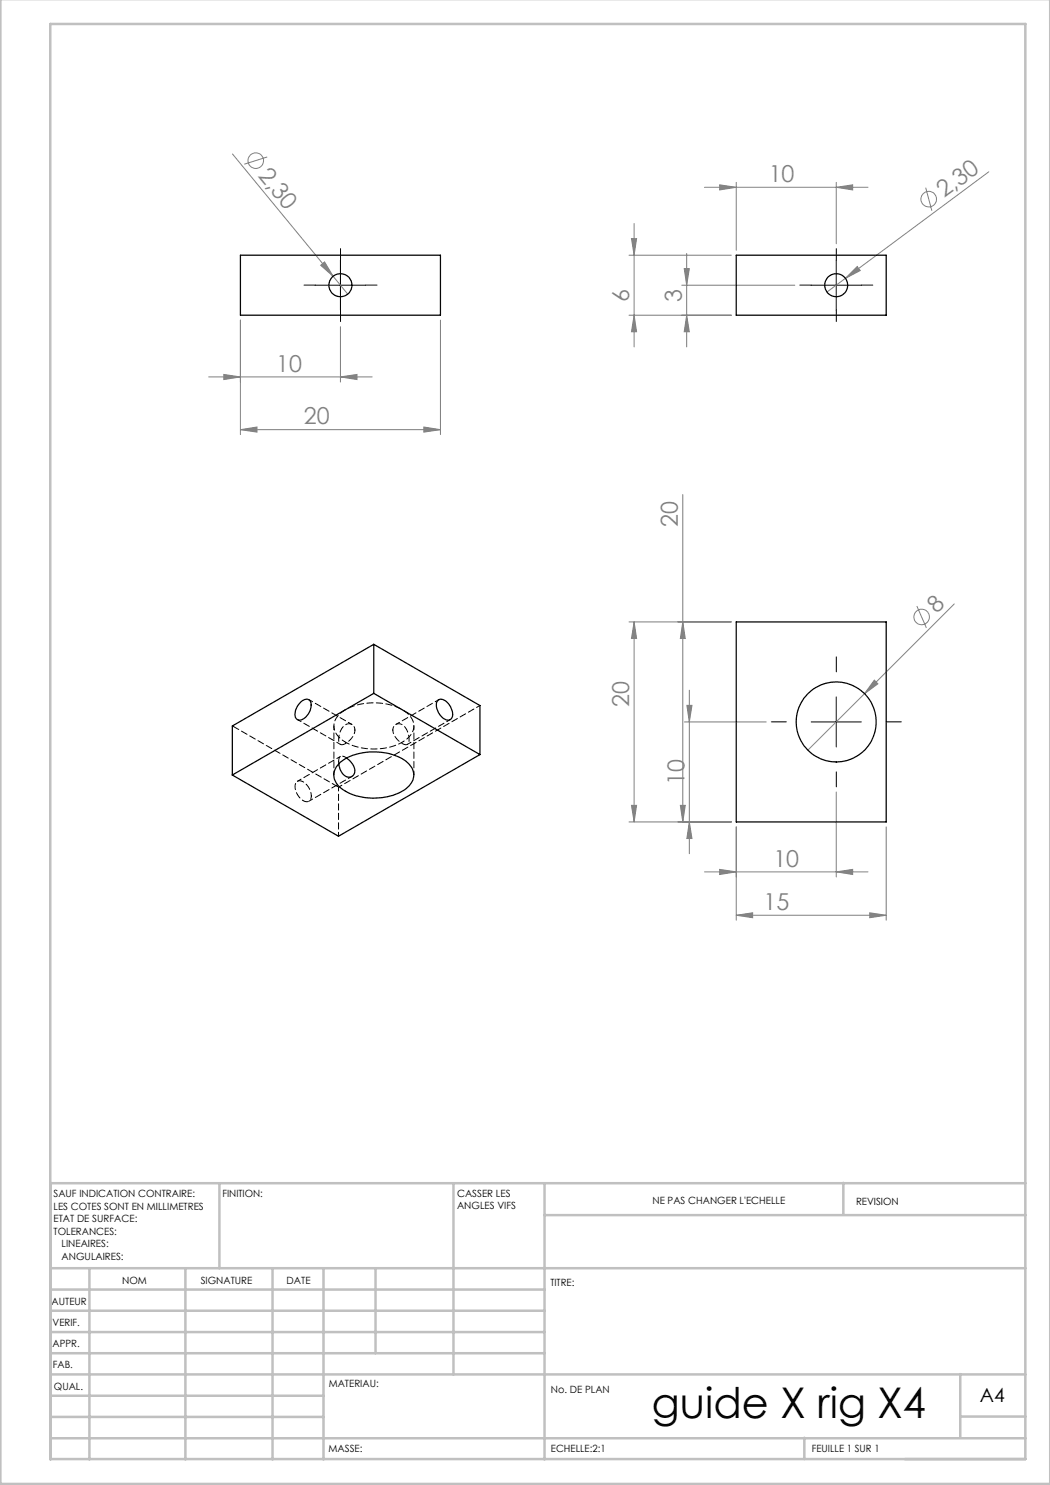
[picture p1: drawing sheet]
<svg xmlns="http://www.w3.org/2000/svg" width="210mm" height="297mm" viewBox="0 0 210 297" stroke-linecap="round" stroke-linejoin="round" font-family="sans-serif">
<g fill="none" stroke="#808080" stroke-width=".2">
<path d="M46.5 30.8l20.1 24.5M53.4 31.4l-4.5 1.4M140.9 37.5h32.7M143.9 37l3.3 .5-3.3 .5zM147.2 36.5v13.6M167.3 37.5l3.2-.5v1zM167.3 36.5v12.3M185.1 37.5l1.3 4.7M197.8 34.4l-28.7 21.3M64.1 53.1l.8-.7 1.7 2.9zM66.6 55.3l2.9 3.5M125.8 51h20.5"/>
<path d="M126.3 47.7h1l-.5 3.3zM126.8 44.7v24.7M136.3 57h22.7M136.8 53.7h1.1l-.6 3.3zM137.3 50.7v18.7M169.1 55.7l-3.7 2.7M171.4 53.3l.6 .8-2.9 1.6zM41.7 75.4h32.7M44.8 74.9l3.3 .5-3.3 .5zM48.1 64v22.9M68.1 75.4l3.3-.5v1zM68.1 65.3v11.1"/>
<path d="M88.1 64v22.9M125.8 63h20.5M126.8 63l.5 3.4h-1zM137.3 63l.6 3.4h-1.1zM48.1 85.9l3.3-.5v1zM48.1 85.9h40M84.8 85.4l3.3 .5-3.3 .5zM136.6 98.9v65.5M125.8 124.4h20.5M126.8 124.4l.5 3.3h-1zM126.8 124.4v40M136.6 124.4l.5 3.3h-1z"/>
<path d="M137.9 138v32.7M174.9 136l.7 .8-2.7 1.9zM183.4 121.2l1.9 4.4M190.9 120.8l-29.3 29.2M136.9 144.4h16.3M137.4 141.1h1l-.5 3.3zM167.3 158.4v17M125.8 164.4h20.5M126.3 161.1h1l-.5 3.3zM136.1 161.1h1l-.5 3.3zM137.9 164.4l.5 3.3h-1zM140.9 174.4h32.7"/>
<path d="M143.9 173.9l3.3 .5-3.3 .5zM147.2 165.4v18.6M167.3 174.4l3.2-.5v1zM177.2 165.4v18.6M147.2 183.1l3.3-.5v.9zM147.2 183.1h30M174 182.6l3.2 .5-3.2 .4z"/>
<circle cx="51.2" cy="32.1" r="1.56"/>
<circle cx="185.7" cy="39.8" r="1.56"/>
<circle cx="184.3" cy="123.4" r="1.55"/>
</g>
<path d="M63.1 57h-2.3M68.1 52v-2.3M73.1 57h2.3M162.3 57h-2.3M167.3 52v-2.3M172.3 57h2.3M68.1 62v2.3M167.3 62v2.3M167.3 134.4v-3M157.3 144.4h-3M167.3 154.4v3M177.3 144.4h3" fill="none" stroke="#000" stroke-width=".2" stroke-dasharray="15.2 1.3 1.3 1.3"/>
<path d="M63.1 57h10M68.1 52v10.1M162.2 57h10.1M167.3 52v10.1M167.3 139.4v10M162.2 144.4h10.1" fill="none" stroke="#000" stroke-width=".2"/>
<g fill="none" stroke="#c0c0c0" stroke-width=".5">
<path d="M.1 -.1v296.9h209.9v-296.9M10.1 4.8h195v287h-195zM43.9 236.6v17M90.7 236.6v38.3M108.9 236.6v55.3M168.7 236.6v6.3M205.1 236.6h-195v55.3M10.1 253.6h195M10.1 257.9h98.8M17.9 253.6v38.3M37.1 253.6v38.3M54.5 253.6v38.3"/>
<path d="M64.7 253.6v38.3M75.1 253.6v17M108.9 243h96.2M10.1 270.6h98.8M10.1 266.4h98.8M10.1 262.1h98.8M10.1 279.1h54.6M10.1 274.9h195M192.1 274.8v12.7M10.1 287.7h195M10.1 283.4h54.6M160.9 287.5v4.3"/>
<path d="M192.1 283.3h13"/>
</g>
<g fill="#808080">
<path d="M64.1 53.1l.8-.7 1.7 2.9z"/>
<path d="M171.4 53.3l.6 .8-2.9 1.6z"/>
<path d="M174.9 136l.7 .8-2.7 1.9z"/>
<path d="M167.3 37.5l3.2-.5v1zM143.9 37l3.3 .5-3.3 .5zM167.3 174.4l3.2-.5v1zM143.9 173.9l3.3 .5-3.3 .5zM84.8 85.4l3.3 .5-3.3 .5zM48.1 85.9l3.3-.5v1zM68.1 75.4l3.3-.5v1zM44.8 74.9l3.3 .5-3.3 .5z"/>
<path d="M147.2 183.1l3.3-.5v.9zM174 182.6l3.2 .5-3.2 .4z"/>
<path d="M126.3 47.7h1l-.5 3.3zM126.8 63l.5 3.4h-1zM136.8 53.7h1.1l-.6 3.3zM137.3 63l.6 3.4h-1.1zM137.4 141.1h1l-.5 3.3zM137.9 164.4l.5 3.3h-1zM126.8 124.4l.5 3.3h-1zM126.3 161.1h1l-.5 3.3zM136.6 124.4l.5 3.3h-1zM136.1 161.1h1l-.5 3.3z"/>
</g>
<g fill="none" stroke="#000" stroke-width=".25">
<path d="M48.1 51h40v12h-40zM147.2 51h30v12h-30zM74.8 138.7l-28.3 16.3M74.8 138.7l21.2 12.2M74.8 128.9l21.2 12.2v9.8M74.8 128.9v9.8M74.8 128.9l-28.3 16.3v9.8M87.7 140a2.12 2.12 0 0 1 2.5 1.6 1.6 1.6 0 0 1-.4 2.4 2.97 2.97 0 0 1-2.3-3.8zM147.2 124.4h30v40h-30zM60.1 140.4a1.28 1.28 0 0 1 2-.2 2.99 2.99 0 0 1-2.3 3.8 1.18 1.18 0 0 1-.7-1.6 3.8 3.8 0 0 1 1-2zM67.9 152.6a11.7 11.7 0 0 1 10.8-1.6 5.4 5.4 0 0 1 4 3.5 3.7 3.7 0 0 1-2.5 3.9 12 12 0 0 1-12.1-.9 3.1 3.1 0 0 1-.2-4.9zM69.3 151.6a3.1 3.1 0 0 1 1.6 3.1 1.35 1.35 0 0 1-1.3 .8 1.35 1.35 0 0 1-1.2-1l-.4-.7-.2-1"/>
<path d="M96 150.9l-28.3 16.3-21.2-12.2"/>
<circle cx="68.1" cy="57" r="2.3"/>
<circle cx="167.2" cy="57" r="2.3"/>
<circle cx="167.3" cy="144.4" r="8"/>
</g>
<path d="M66.8 145.2v9.8M69.1 148.4a12.1 12.1 0 0 0 12.2-.5 3.2 3.2 0 0 0-.2-5.5 12 12 0 0 0-12.8 .1 3.2 3.2 0 0 0 .1 5.5l.7 .4M71 146a3.4 3.4 0 0 1-2.8 2.9h-.1a3.1 3.1 0 0 1 .7-3.7 1.24 1.24 0 0 1 1.4-.4 1.24 1.24 0 0 1 .8 1.2M78.6 146a3.4 3.4 0 0 0 2.7 2.9 1.87 1.87 0 0 0 .3-2.3 1.92 1.92 0 0 0-2.5-1.7l-.4 .5-.1 .6M82.8 155v-9.8M96 141.1l-28.3 16.3M67.7 167.2v-9.8" fill="none" stroke="#000" stroke-width=".2" stroke-dasharray="1.3 .6" stroke-dashoffset=".5"/>
<path d="M87.8 139.9l-8.6 5M59.5 143.9l8.6 5M67.7 152.3a.82 .82 0 0 1 .4-1 .82 .82 0 0 1 1 .2l.2 .1M68.1 151.3l-8.6 5M70.4 144.9l-8.6-5M81.5 148.9l8.6-5M61.8 160.2l8.6-4.9" fill="none" stroke="#000" stroke-width=".2" stroke-dasharray="1.3 .6" stroke-dashoffset=".4"/>
<path d="M67.8 152.8l-.1-.5" fill="none" stroke="#000" stroke-width=".2" stroke-dasharray="1.3 .6"/>
<path d="M67.7 157.4l-21.2-12.2" fill="none" stroke="#000" stroke-width=".2" stroke-dasharray="1.3 .6" stroke-dashoffset="-.2"/>
<path d="M62.3 159.2a3.1 3.1 0 0 0-2.5-3 1.45 1.45 0 0 0-.6 2.1 2.5 2.5 0 0 0 2.5 2l.4-.3 .2-.8" fill="none" stroke="#000" stroke-width=".2" stroke-dasharray="1.3 .6" stroke-dashoffset=".6"/>
<text font-size="8.5" x="130.4" y="283.5">guide X rig X4</text>
<g font-size="4.7" fill="#808080">
<text x="51.5" y="35.2" transform="rotate(51 51.5 35.2)">2,30</text>
<text x="153.7" y="36.4">10</text>
<text x="188.8" y="39.7" transform="rotate(-37 188.8 39.7)">2,30</text>
<text x="125.8" y="60.3" transform="rotate(-90 125.8 60.3)">6</text>
<text x="136.4" y="60.3" transform="rotate(-90 136.4 60.3)">3</text>
<text x="55.2" y="74.4">10</text>
<text x="60.8" y="84.9">20</text>
<text x="135.6" y="105.3" transform="rotate(-90 135.6 105.3)">20</text>
<text x="187.4" y="122.8" transform="rotate(-45 187.4 122.8)">8</text>
<text x="125.8" y="141.4" transform="rotate(-90 125.8 141.4)">20</text>
<text x="136.9" y="157" transform="rotate(-90 136.9 157)">10</text>
<text x="154.7" y="173.4">10</text>
<text x="152.7" y="182">15</text>
</g>
<text font-size="3.9" x="196" y="280.4">A4</text>
<g font-size="2">
<text x="10.7" y="239.5">SAUF INDICATION CONTRAIRE:</text>
<text x="44.5" y="239.5">FINITION:</text>
<text x="91.4" y="239.4">CASSER LES</text>
<text x="10.7" y="242">LES COTES SONT EN MILLIMETRES</text>
<text x="10.7" y="244.5">ETAT DE SURFACE:</text>
<text x="91.4" y="241.9">ANGLES VIFS</text>
<text x="130.5" y="240.8">NE PAS CHANGER L'ECHELLE</text>
<text x="171.2" y="241">REVISION</text>
<text x="10.7" y="247">TOLERANCES:</text>
<text x="12.3" y="249.5">LINEAIRES:</text>
<text x="12.3" y="252">ANGULAIRES:</text>
<text x="24.4" y="256.9">NOM</text>
<text x="40.1" y="256.8">SIGNATURE</text>
<text x="57.3" y="256.8">DATE</text>
<text x="110.1" y="257.1">TITRE:</text>
<text x="10.3" y="260.9">AUTEUR</text>
<text x="10.5" y="269.3">APPR.</text>
<text x="10.5" y="265.2">VERIF.</text>
<text x="10.6" y="273.6">FAB.</text>
<text x="10.8" y="278">QUAL.</text>
<text x="65.8" y="277.4">MATERIAU:</text>
<text x="110.2" y="278.5">No. DE PLAN</text>
<text x="65.7" y="290.4">MASSE:</text>
<text x="110.2" y="290.5">ECHELLE:2:1</text>
<text x="162.4" y="290.4">FEUILLE 1 SUR 1</text>
</g>
</svg>
